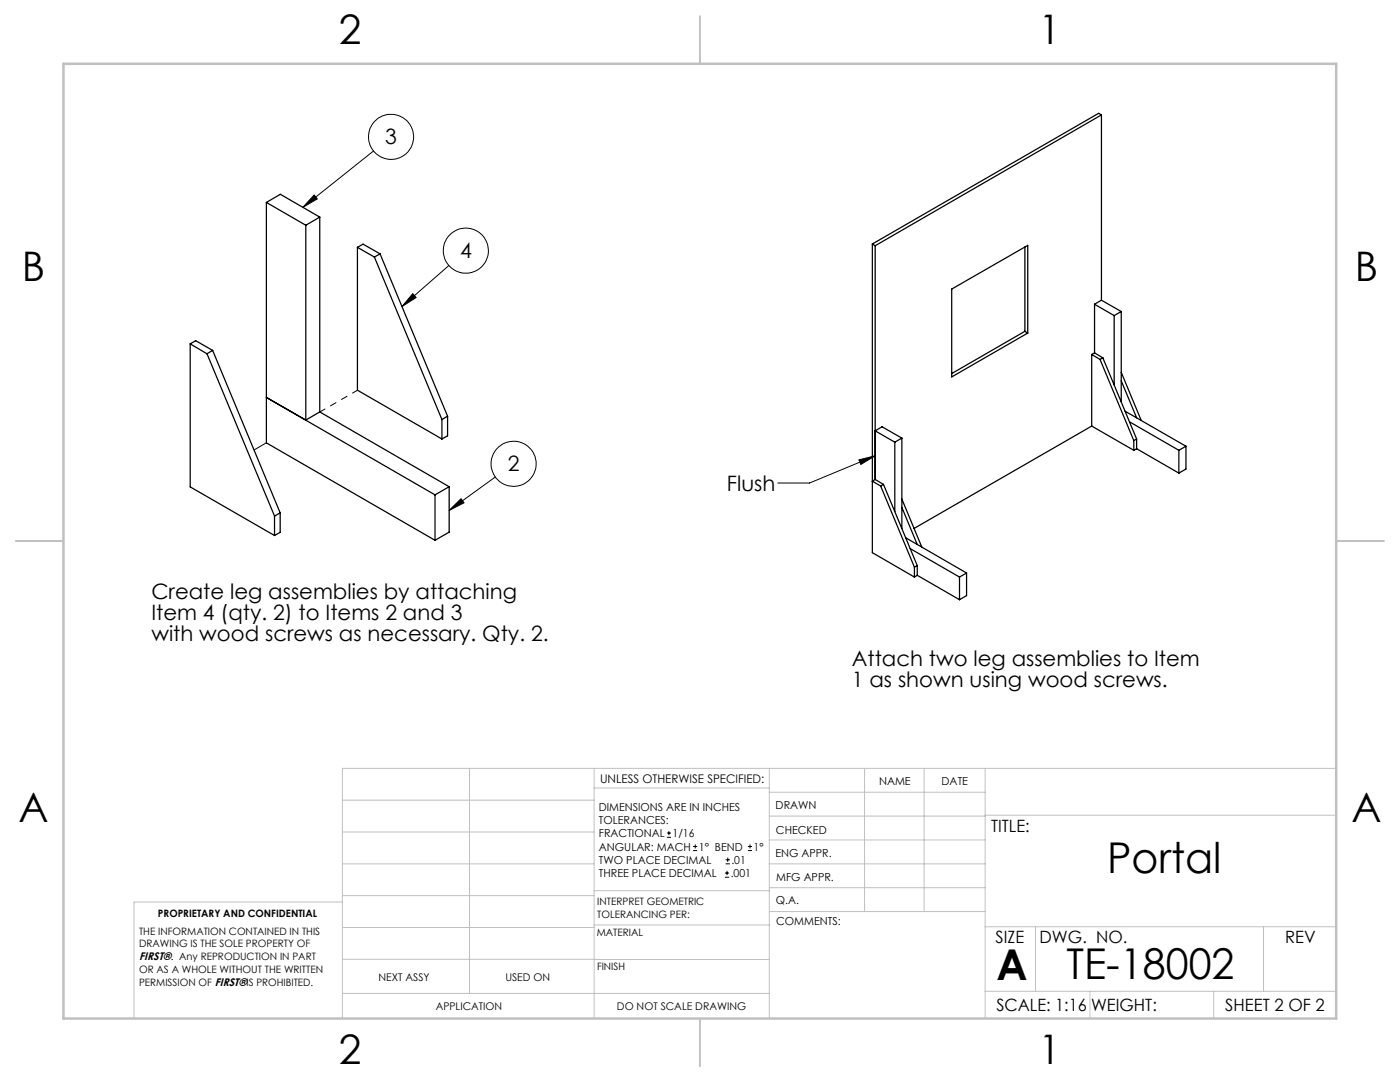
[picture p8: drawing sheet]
<svg xmlns="http://www.w3.org/2000/svg" width="279mm" height="216mm" viewBox="0 0 279 216" stroke-linecap="round" stroke-linejoin="round" font-family="sans-serif">
<g fill="none" stroke="#c0c0c0" stroke-width=".2">
<path d="M68.3 159.7h50.3M93.7 153.3v44.9M118.6 153.3v49.9M118.6 157.2h34.9M153.5 153.3v49.9M153.5 158.1h43.1M172.5 153.3v28.6M184.4 153.3v28.6M196.6 153.3v49.9M266.7 153.3h-198.4v49.9M68.3 178.7h50.3M68.3 172.4h50.3"/>
<path d="M68.3 166h50.3M68.3 180h-41.6v23.2M118.6 177.7h35M153.5 167.6h43.1M153.5 162.8h43.1M153.5 172.4h43.1M153.5 177.1h43.1M196.6 162.7h70.1M68.3 198.2h85.2M68.3 191.4l85.2 .1M68.3 185.1h50.3M118.6 184.6h35"/>
<path d="M153.6 181.9h43M196.6 197.8h70.1M196.6 184.9h70.1M206.7 184.9v12.9M217.5 197.8v5.4M242.2 197.8v5.4M252.2 184.9v12.9"/>
</g>
<path d="M139.7 3.2v9.5M3.1 107.9h9.6M266.7 107.9h9.5M139.7 203.2v9.6" fill="none" stroke="#c0c0c0" stroke-width=".25"/>
<path d="M12.7 12.7h254v190.5h-254z" fill="none" stroke="#c0c0c0" stroke-width=".5"/>
<g fill="none" stroke="#000" stroke-width=".2">
<path d="M62.7 38.9l.6 .8-2.9 1.7zM74.5 30.1l-14.1 11.3M82.4 58.6l.6 .8-2.8 1.8zM89.6 53l-9.4 8.2M98.8 95.2l-9.2 6.6M171.4 91.8l3.3-.9-2.9 1.8zM174.7 90.9l-13.1 5.5h-6.4M89.6 101.8l2.4-2.3 .6 .8zM133.1 167.1h.8M133.1 166.2h.8M133.5 165.8v.9M138.3 169.7h.8"/>
<path d="M138.3 168.9h.8M138.7 168.5v.8M144.7 175h.8M144.7 174.2h.8M144.8 172.4h.9M144.8 171.6h.9M145.1 173.8v.8M145.2 171.1v.9M149.3 169.7h.8M149.3 168.9h.8M149.7 168.5v.8"/>
<circle cx="78" cy="27.3" r="4.5"/>
<circle cx="93" cy="50" r="4.5"/>
<circle cx="102.5" cy="92.5" r="4.5"/>
</g>
<path d="M82.4 58.6l.6 .8-2.8 1.8zM62.7 38.9l.6 .8-2.9 1.7zM89.6 101.8l2.4-2.3 .6 .8zM171.4 91.8l3.3-.9-2.9 1.8z" fill="#000"/>
<g fill="none" stroke="#000" stroke-width=".25">
<path d="M219.8 22.9l-45.1 26.1M219.8 22.9v37M219.8 22.9l-.5-.3-45.2 26.1M53.2 40.4v48l33.6 19.4M53.2 40.4l7.8 4.5M53.2 40.4l2.8-1.6 7.8 4.5M61 44.9v38.9M63.8 43.3l-2.8 1.6M63.8 43.3v38.9M71.3 49.4l3.4 1.9M71.3 49.4v28.5l16.9 9.7M71.3 49.4l1.2-.7 3.3 2"/>
<path d="M74.7 51.3l13.5 32.4M75.8 50.7l-1.1 .6M75.8 50.7l13.5 32.3M174.1 48.7v61.6l8.4 4.8M174.1 48.7l.6 .3M174.7 49v46.7M189.9 57.7l15.2-8.7v17.5l-15.2 8.7zM204.5 49.3v16.8M219.8 59.9l-1.4 .8M219.8 59.9l4 2.3M38 68.6l3.3 2M38 68.6v28.6l16.8 9.7"/>
<path d="M38 68.6l1.1-.6 3.3 1.9M41.3 70.6l13.5 32.4M42.4 69.9l-1.1 .7M42.4 69.9l13.5 32.4M204.5 66.1l.6 .4M204.5 66.1l-14.6 8.4M217.9 70.7l1.6 1M217.9 70.7v14.3M218.4 70.4l-.5 .3M218.4 70.4l1.7 1M218.4 60.7v9.7M218.4 60.7l4 2.3"/>
<path d="M219.5 71.7l6.8 16.2M220.1 71.4l-.6 .3M220.1 71.4l6.7 16.2M222.4 63v13.8M223.8 76l3 7.4M223.8 74.3l4 9.6M223.8 62.2v18M223.8 62.2l-1.4 .8M61 83.8l-7.8-4.5 33.6 19.4M63.8 82.2l-2.8 1.6M63.8 82.2l25.8 14.9M86.8 98.7v9.1"/>
<path d="M88.2 83.7v3.9M89.3 83l-1.1 .7M89.3 83v4l-1.1 .6M89.6 97.1v9.1l-2.8 1.6M89.6 97.1l-2.8 1.6M174.7 95.7l-.6 .3 1.7 1M174.7 95.7l1.6 1M175.8 97l6.7 16.2M176.3 96.7l-.5 .3M176.3 96.7l6.8 16.2M178.6 88.2v13.9M180 99.6l4 9.6"/>
<path d="M180 87.4l-4-2.2-1.3 .8 3.9 2.2M180 87.4l-1.4 .8M180 87.4v18M217.9 85l8.4 4.9M217.9 85l-35.5 20.4M224.5 82.1l12.2 6.9M225.4 84.2l9.9 5.7M226.3 87.9v2M226.8 87.6l-.5 .3M226.8 89.5l-.5 .4M226.8 87.6v1.9M226.8 89.5l8.5 4.9"/>
<path d="M235.3 89.9v4.5M236.7 89v4.6l-1.4 .8M236.7 89l-1.4 .9M54.8 103v3.9M55.9 102.3l-1.1 .7M55.9 102.3v3.9l-1.1 .7M180 101.2l3.1 7.5M180.8 107.3l12.1 7M181.6 109.5l9.9 5.6M182.5 113.2v1.9M183.1 112.9l-.6 .3M183.1 114.8l-.6 .3"/>
<path d="M183.1 112.9v1.9M183.1 114.8l8.4 4.9M191.5 115.1v4.6M192.9 114.3l-1.4 .8M192.9 114.3v4.6l-1.4 .8"/>
</g>
<path d="M71.4 77.9l-7.6 4.3" fill="none" stroke="#000" stroke-width=".2" stroke-dasharray="6.3 1.3 1.3 1.3 1.3 1.3" stroke-dashoffset="5.2"/>
<path d="M53.2 88.4l-2.5 1.4" fill="none" stroke="#000" stroke-width=".2" stroke-dasharray="6.3 1.3 1.3 1.3 1.3 1.3"/>
<g font-size="8.5">
<text x="221" y="174.2">Portal</text>
<text x="198.9" y="195.5">A</text>
<text x="212.8" y="195.4">TE-18002</text>
</g>
<g font-size="8.1">
<text x="67.6" y="8.9">2</text>
<text x="207.3" y="8.9">1</text>
<text x="4.4" y="56.2">B</text>
<text x="270.4" y="56.2">B</text>
<text x="3.7" y="164.1">A</text>
<text x="269.7" y="164.1">A</text>
<text x="67.6" y="212.4">2</text>
<text x="207.3" y="212.4">1</text>
</g>
<g font-size="4.2">
<text x="76.9" y="28.8">3</text>
<text x="91.8" y="51.5">4</text>
<text x="101.3" y="94">2</text>
<text x="145.1" y="98">Flush</text>
<text x="30.2" y="119.6">Create leg assemblies by attaching</text>
<text x="30.2" y="123.7">Item 4 (qty. 2) to Items 2 and 3</text>
<text x="30.2" y="127.9">with wood screws as necessary. Qty. 2.</text>
<text x="170" y="132.9">Attach two leg assemblies to Item</text>
<text x="170" y="137.1">1 as shown using wood screws.</text>
</g>
<g font-size="3.4">
<text x="197.8" y="166">TITLE:</text>
<text x="198.7" y="188.1">SIZE</text>
<text x="207.5" y="188.1">DWG. NO.</text>
<text x="256.5" y="188.2">REV</text>
<text x="198.8" y="201.7">SCALE: 1:16</text>
<text x="217.7" y="201.8">WEIGHT:</text>
<text x="244.5" y="201.7">SHEET 2 OF 2</text>
</g>
<text font-size="2.4" x="119.8" y="156.2">UNLESS OTHERWISE SPECIFIED:</text>
<g font-size="2.2">
<text x="119.5" y="161.8">DIMENSIONS ARE IN INCHES</text>
<text x="154.8" y="161.4">DRAWN</text>
<text x="175.4" y="156.6">NAME</text>
<text x="187.9" y="156.7">DATE</text>
<text x="119.5" y="164.4">TOLERANCES:</text>
<text x="119.5" y="167.1">FRACTIONAL</text>
<text x="134.2" y="167.1">1/16</text>
<text x="154.9" y="166.3">CHECKED</text>
<text x="119.5" y="172.4">TWO PLACE DECIMAL</text>
<text x="119.5" y="169.7">ANGULAR: MACH</text>
<text x="139.5" y="169.7">1° BEND</text>
<text x="146" y="172.4">.01</text>
<text x="150.4" y="169.7">1°</text>
<text x="154.8" y="171">ENG APPR.</text>
<text x="119.5" y="175">THREE PLACE DECIMAL</text>
<text x="145.8" y="175">.001</text>
<text x="154.9" y="175.7">MFG APPR.</text>
<text x="154.9" y="180.4">Q.A.</text>
<text x="154.9" y="184.6">COMMENTS:</text>
<text x="27.8" y="191.6">FIRST®. Any REPRODUCTION IN PART</text>
</g>
<g font-size="2.1">
<text x="75.5" y="195.7">NEXT ASSY</text>
<text x="100.9" y="195.7">USED ON</text>
<text x="86.9" y="201.5">APPLICATION</text>
<text x="123.1" y="201.6">DO NOT SCALE DRAWING</text>
</g>
<g font-size="2">
<text x="31.5" y="182.9">PROPRIETARY AND CONFIDENTIAL</text>
<text x="119.2" y="180.6">INTERPRET GEOMETRIC</text>
<text x="119.2" y="183.1">TOLERANCING PER:</text>
<text x="27.8" y="186.5">THE INFORMATION CONTAINED IN THIS</text>
<text x="27.8" y="189">DRAWING IS THE SOLE PROPERTY OF</text>
<text x="119.1" y="186.7">MATERIAL</text>
<text x="27.8" y="194.1">OR AS A WHOLE WITHOUT THE WRITTEN</text>
<text x="27.8" y="196.7">PERMISSION OF FIRST®IS PROHIBITED.</text>
<text x="119.1" y="193.5">FINISH</text>
</g>
</svg>
